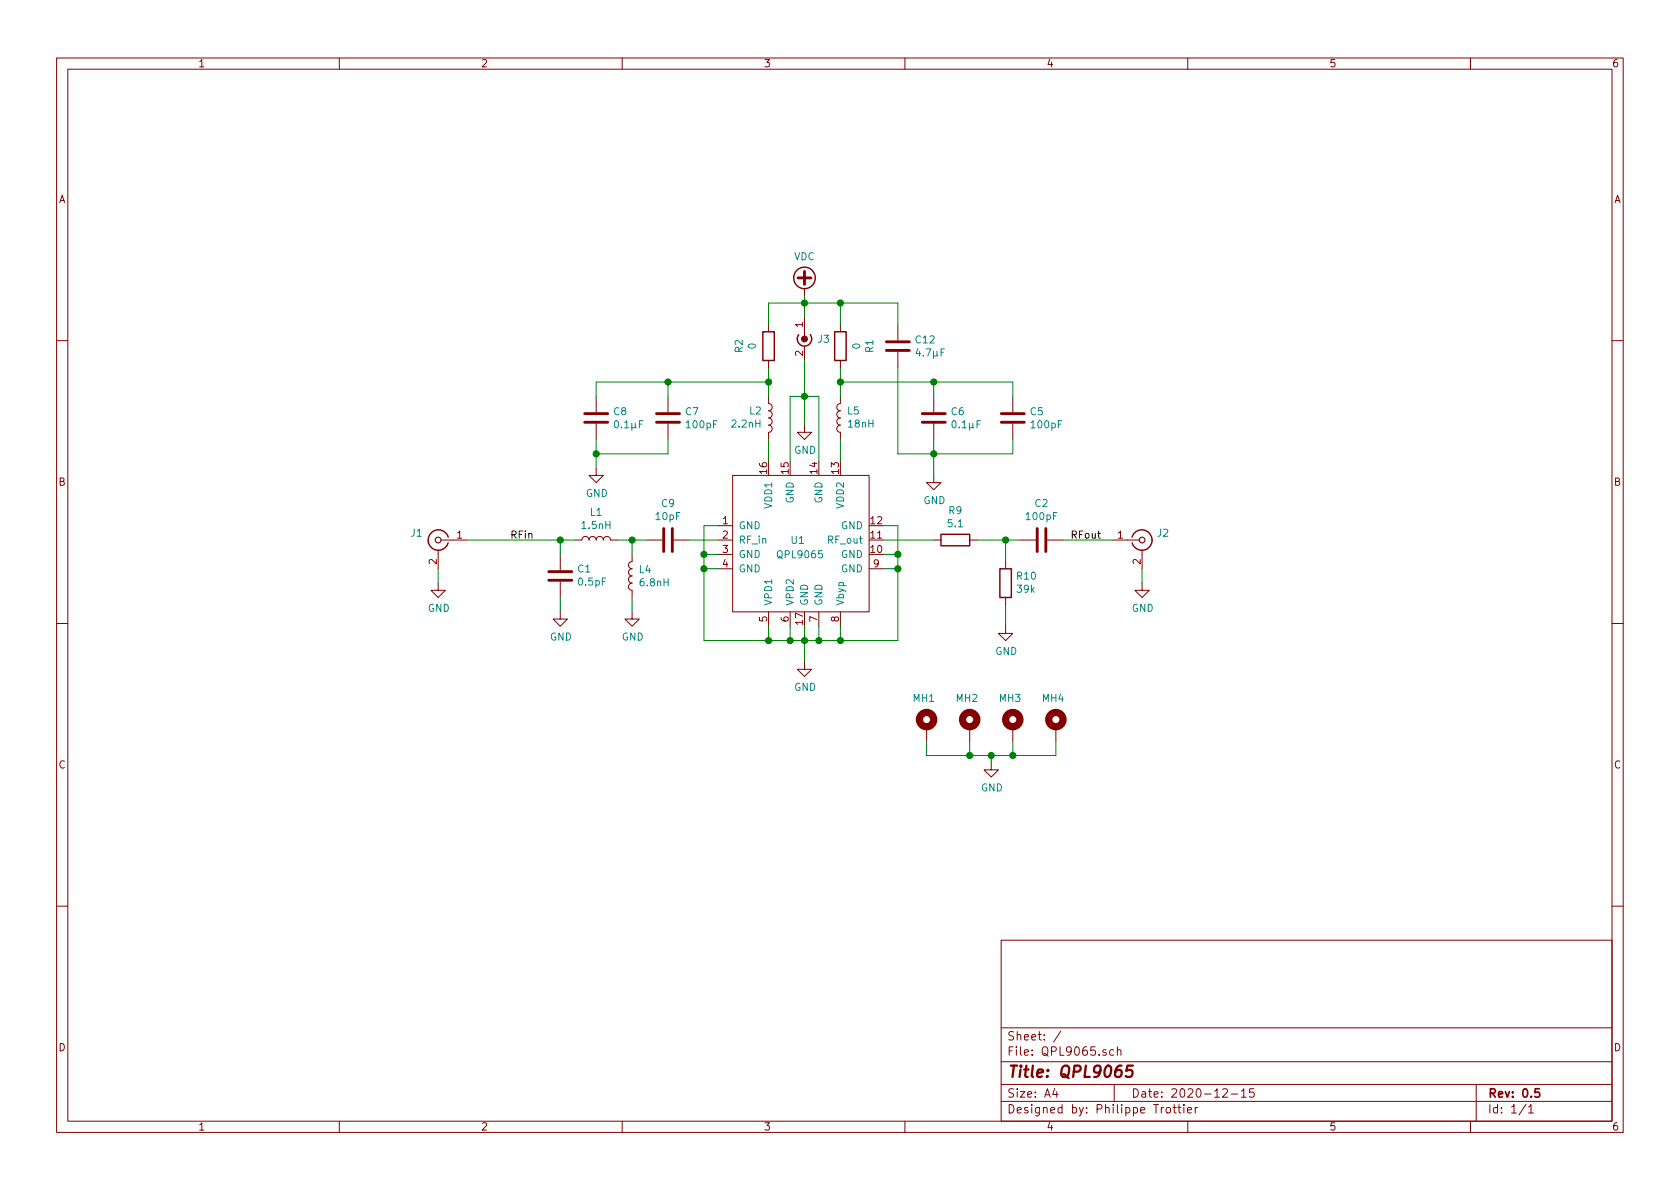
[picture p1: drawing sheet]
EESchema Schematic File Version 4
EELAYER 30 0
EELAYER END
$Descr A4 11693 8268
encoding utf-8
Sheet 1 1
Title "QPL9065"
Date "2020-12-15"
Rev "0.5"
Comp ""
Comment1 ""
Comment2 ""
Comment3 ""
Comment4 ""
$EndDescr
$Comp
L RF_Amplifier:QPL9065 U1
U 1 1
P 5600 3750
F 0 "U1" H 5500 3750 50  0000 L CNN
F 1 "QPL9065" H 5400 3650 50  0000 L CNN
F 2 "Package_DFN_QFN:QFN-16-1EP_3x3mm_P0.5mm_EP2.7x2.7mm_ThermalVias" H 5600 3800 50  0001 C CNN
F 3 "" H 5600 3800 50  0001 C CNN
	1    5600 3750
	1    0    0    -1  
$EndComp
Wire Wire Line
	5350 4350 5350 4450
Wire Wire Line
	5350 4450 5500 4450
Wire Wire Line
	5850 4450 5850 4350
Wire Wire Line
	5700 4350 5700 4450
Connection ~ 5700 4450
Wire Wire Line
	5700 4450 5850 4450
Wire Wire Line
	5600 4350 5600 4450
Connection ~ 5600 4450
Wire Wire Line
	5600 4450 5700 4450
Wire Wire Line
	5500 4350 5500 4450
Connection ~ 5500 4450
Wire Wire Line
	5500 4450 5600 4450
$Comp
L power:GND #PWR0101
U 1 1
P 5600 4600
F 0 "#PWR0101" H 5600 4350 50  0001 C CNN
F 1 "GND" H 5605 4427 50  0000 C CNN
F 2 "" H 5600 4600 50  0001 C CNN
F 3 "" H 5600 4600 50  0001 C CNN
	1    5600 4600
	1    0    0    -1  
$EndComp
Wire Wire Line
	5600 4450 5600 4600
Wire Wire Line
	5000 3950 4900 3950
Wire Wire Line
	4900 3950 4900 4450
Wire Wire Line
	4900 4450 5350 4450
Connection ~ 5350 4450
Wire Wire Line
	5000 3850 4900 3850
Wire Wire Line
	4900 3850 4900 3950
Connection ~ 4900 3950
Wire Wire Line
	6150 3950 6250 3950
Wire Wire Line
	6250 3950 6250 4450
Wire Wire Line
	6250 4450 5850 4450
Connection ~ 5850 4450
Wire Wire Line
	6150 3850 6250 3850
Wire Wire Line
	6250 3850 6250 3950
Connection ~ 6250 3950
Wire Wire Line
	6150 3650 6250 3650
Wire Wire Line
	6250 3650 6250 3850
Connection ~ 6250 3850
Wire Wire Line
	5000 3650 4900 3650
Wire Wire Line
	4900 3650 4900 3850
Connection ~ 4900 3850
$Comp
L power:GND #PWR0102
U 1 1
P 5600 2950
F 0 "#PWR0102" H 5600 2700 50  0001 C CNN
F 1 "GND" H 5605 2777 50  0000 C CNN
F 2 "" H 5600 2950 50  0001 C CNN
F 3 "" H 5600 2950 50  0001 C CNN
	1    5600 2950
	1    0    0    -1  
$EndComp
Wire Wire Line
	5700 2750 5600 2750
Wire Wire Line
	5700 2750 5700 3200
Wire Wire Line
	5600 2750 5600 2950
Wire Wire Line
	5600 2750 5500 2750
Wire Wire Line
	5500 2750 5500 3200
Connection ~ 5600 2750
$Comp
L Device:C C5
U 1 1
P 7050 2900
F 0 "C5" H 7165 2946 50  0000 L CNN
F 1 "100pF" H 7165 2855 50  0000 L CNN
F 2 "Capacitor_SMD:C_0402_1005Metric" H 7088 2750 50  0001 C CNN
F 3 "~" H 7050 2900 50  0001 C CNN
	1    7050 2900
	1    0    0    -1  
$EndComp
$Comp
L Device:C C6
U 1 1
P 6500 2900
F 0 "C6" H 6615 2946 50  0000 L CNN
F 1 "0.1µF" H 6615 2855 50  0000 L CNN
F 2 "Capacitor_SMD:C_0402_1005Metric" H 6538 2750 50  0001 C CNN
F 3 "~" H 6500 2900 50  0001 C CNN
	1    6500 2900
	1    0    0    -1  
$EndComp
$Comp
L Device:C C12
U 1 1
P 6250 2400
F 0 "C12" H 6365 2446 50  0000 L CNN
F 1 "4.7µF" H 6365 2355 50  0000 L CNN
F 2 "Capacitor_SMD:C_0603_1608Metric" H 6288 2250 50  0001 C CNN
F 3 "~" H 6250 2400 50  0001 C CNN
	1    6250 2400
	1    0    0    -1  
$EndComp
$Comp
L Device:L L2
U 1 1
P 5350 2900
F 0 "L2" H 5306 2854 50  0000 R CNN
F 1 "2.2nH" H 5306 2945 50  0000 R CNN
F 2 "Inductor_SMD:L_0402_1005Metric" H 5350 2900 50  0001 C CNN
F 3 "~" H 5350 2900 50  0001 C CNN
	1    5350 2900
	1    0    0    1   
$EndComp
$Comp
L Device:L L5
U 1 1
P 5850 2900
F 0 "L5" H 5806 2854 50  0000 R CNN
F 1 "18nH" H 5806 2945 50  0000 R CNN
F 2 "Inductor_SMD:L_0603_1608Metric" H 5850 2900 50  0001 C CNN
F 3 "~" H 5850 2900 50  0001 C CNN
	1    5850 2900
	-1   0    0    1   
$EndComp
Wire Wire Line
	6500 3150 6500 3050
$Comp
L Device:C C8
U 1 1
P 4150 2900
F 0 "C8" H 4265 2946 50  0000 L CNN
F 1 "0.1µF" H 4265 2855 50  0000 L CNN
F 2 "Capacitor_SMD:C_0402_1005Metric" H 4188 2750 50  0001 C CNN
F 3 "~" H 4150 2900 50  0001 C CNN
	1    4150 2900
	1    0    0    -1  
$EndComp
$Comp
L Device:C C7
U 1 1
P 4650 2900
F 0 "C7" H 4765 2946 50  0000 L CNN
F 1 "100pF" H 4765 2855 50  0000 L CNN
F 2 "Capacitor_SMD:C_0402_1005Metric" H 4688 2750 50  0001 C CNN
F 3 "~" H 4650 2900 50  0001 C CNN
	1    4650 2900
	1    0    0    -1  
$EndComp
Wire Wire Line
	4150 3050 4150 3150
Wire Wire Line
	4650 3150 4650 3050
$Comp
L power:GND #PWR0103
U 1 1
P 4150 3250
F 0 "#PWR0103" H 4150 3000 50  0001 C CNN
F 1 "GND" H 4155 3077 50  0000 C CNN
F 2 "" H 4150 3250 50  0001 C CNN
F 3 "" H 4150 3250 50  0001 C CNN
	1    4150 3250
	1    0    0    -1  
$EndComp
$Comp
L power:GND #PWR0104
U 1 1
P 6500 3300
F 0 "#PWR0104" H 6500 3050 50  0001 C CNN
F 1 "GND" H 6505 3127 50  0000 C CNN
F 2 "" H 6500 3300 50  0001 C CNN
F 3 "" H 6500 3300 50  0001 C CNN
	1    6500 3300
	1    0    0    -1  
$EndComp
Wire Wire Line
	6500 3300 6500 3150
Connection ~ 6500 3150
Wire Wire Line
	6500 2750 6500 2650
Wire Wire Line
	5850 3050 5850 3200
Wire Wire Line
	5350 3200 5350 3050
Wire Wire Line
	4150 2650 4150 2750
Wire Wire Line
	4650 2750 4650 2650
Wire Wire Line
	6500 3150 7050 3150
Wire Wire Line
	7050 3150 7050 3050
Wire Wire Line
	6500 2650 7050 2650
Wire Wire Line
	7050 2650 7050 2750
$Comp
L Connector:Conn_Coaxial J1
U 1 1
P 3050 3750
F 0 "J1" H 3200 3800 50  0000 C CNN
F 1 "Conn_Coaxial" H 3400 3700 50  0001 C CNN
F 2 "Connector_Coaxial:SMA_Amphenol_132289_EdgeMount-RF" H 3050 3750 50  0001 C CNN
F 3 " ~" H 3050 3750 50  0001 C CNN
	1    3050 3750
	-1   0    0    -1  
$EndComp
$Comp
L Connector:Conn_Coaxial J2
U 1 1
P 7950 3750
F 0 "J2" H 8050 3800 50  0000 L CNN
F 1 "Conn_Coaxial" H 8050 3700 50  0001 L CNN
F 2 "Connector_Coaxial:SMA_Amphenol_132289_EdgeMount-RF" H 7950 3750 50  0001 C CNN
F 3 " ~" H 7950 3750 50  0001 C CNN
	1    7950 3750
	1    0    0    -1  
$EndComp
$Comp
L power:GND #PWR0105
U 1 1
P 3050 4050
F 0 "#PWR0105" H 3050 3800 50  0001 C CNN
F 1 "GND" H 3055 3877 50  0000 C CNN
F 2 "" H 3050 4050 50  0001 C CNN
F 3 "" H 3050 4050 50  0001 C CNN
	1    3050 4050
	1    0    0    -1  
$EndComp
$Comp
L power:GND #PWR0106
U 1 1
P 7950 4050
F 0 "#PWR0106" H 7950 3800 50  0001 C CNN
F 1 "GND" H 7955 3877 50  0000 C CNN
F 2 "" H 7950 4050 50  0001 C CNN
F 3 "" H 7950 4050 50  0001 C CNN
	1    7950 4050
	1    0    0    -1  
$EndComp
Wire Wire Line
	7950 3950 7950 4050
Wire Wire Line
	3050 3950 3050 4050
Wire Wire Line
	4150 2650 4650 2650
Wire Wire Line
	4150 3150 4650 3150
$Comp
L Connector:Conn_Coaxial_Power J3
U 1 1
P 5600 2300
F 0 "J3" H 5688 2250 50  0000 L CNN
F 1 "Conn_Coaxial_Power" H 5688 2205 50  0001 L CNN
F 2 "Connector_Coaxial:SMA_Amphenol_132289_EdgeMount-RF" H 5600 2250 50  0001 C CNN
F 3 "~" H 5600 2250 50  0001 C CNN
	1    5600 2300
	1    0    0    -1  
$EndComp
Wire Wire Line
	5600 2500 5600 2750
Wire Wire Line
	5600 2200 5600 2100
Wire Wire Line
	5600 2100 5850 2100
Connection ~ 5600 2100
Text Label 3550 3750 0    50   ~ 0
RFin
Text Label 7450 3750 0    50   ~ 0
RFout
$Comp
L power:VDC #PWR0107
U 1 1
P 5600 2050
F 0 "#PWR0107" H 5600 1950 50  0001 C CNN
F 1 "VDC" H 5600 2325 50  0000 C CNN
F 2 "" H 5600 2050 50  0001 C CNN
F 3 "" H 5600 2050 50  0001 C CNN
	1    5600 2050
	1    0    0    -1  
$EndComp
Wire Wire Line
	5600 2100 5600 2050
$Comp
L Device:R R1
U 1 1
P 5850 2400
F 0 "R1" V 5643 2400 50  0000 C CNN
F 1 "0" V 5734 2400 50  0000 C CNN
F 2 "Resistor_SMD:R_0402_1005Metric" V 5780 2400 50  0001 C CNN
F 3 "~" H 5850 2400 50  0001 C CNN
	1    5850 2400
	-1   0    0    1   
$EndComp
Connection ~ 6500 2650
$Comp
L Device:R R2
U 1 1
P 5350 2400
F 0 "R2" V 5143 2400 50  0000 C CNN
F 1 "0" V 5234 2400 50  0000 C CNN
F 2 "Resistor_SMD:R_0402_1005Metric" V 5280 2400 50  0001 C CNN
F 3 "~" H 5350 2400 50  0001 C CNN
	1    5350 2400
	1    0    0    -1  
$EndComp
Wire Wire Line
	5350 2650 5350 2750
Wire Wire Line
	4650 2650 5350 2650
Connection ~ 4650 2650
Wire Wire Line
	5350 2650 5350 2550
Connection ~ 5350 2650
Wire Wire Line
	5350 2100 5600 2100
Wire Wire Line
	5350 2100 5350 2250
Wire Wire Line
	5850 2250 5850 2100
Wire Wire Line
	5850 2550 5850 2650
Wire Wire Line
	5850 2650 6500 2650
Connection ~ 5850 2650
Wire Wire Line
	5850 2650 5850 2750
Wire Wire Line
	6250 2250 6250 2100
Wire Wire Line
	6250 2100 5850 2100
Connection ~ 5850 2100
Wire Wire Line
	6250 2550 6250 3150
Wire Wire Line
	6250 3150 6500 3150
$Comp
L Device:C C2
U 1 1
P 7250 3750
F 0 "C2" V 7502 3750 50  0000 C CNN
F 1 "100pF" V 7411 3750 50  0000 C CNN
F 2 "Capacitor_SMD:C_0402_1005Metric" H 7288 3600 50  0001 C CNN
F 3 "~" H 7250 3750 50  0001 C CNN
	1    7250 3750
	0    -1   -1   0   
$EndComp
Wire Wire Line
	7400 3750 7750 3750
$Comp
L Device:R R9
U 1 1
P 6650 3750
F 0 "R9" V 6443 3750 50  0000 C CNN
F 1 "5.1" V 6534 3750 50  0000 C CNN
F 2 "Resistor_SMD:R_0402_1005Metric" V 6580 3750 50  0001 C CNN
F 3 "~" H 6650 3750 50  0001 C CNN
	1    6650 3750
	0    1    1    0   
$EndComp
$Comp
L Device:R R10
U 1 1
P 7000 4050
F 0 "R10" H 6930 4004 50  0000 R CNN
F 1 "39k" H 6930 4095 50  0000 R CNN
F 2 "Resistor_SMD:R_0402_1005Metric" V 6930 4050 50  0001 C CNN
F 3 "~" H 7000 4050 50  0001 C CNN
	1    7000 4050
	-1   0    0    1   
$EndComp
Wire Wire Line
	7000 4350 7000 4200
Wire Wire Line
	6150 3750 6500 3750
Wire Wire Line
	6800 3750 7000 3750
Wire Wire Line
	7000 3900 7000 3750
Connection ~ 7000 3750
Wire Wire Line
	7000 3750 7100 3750
$Comp
L power:GND #PWR0108
U 1 1
P 7000 4350
F 0 "#PWR0108" H 7000 4100 50  0001 C CNN
F 1 "GND" H 7005 4177 50  0000 C CNN
F 2 "" H 7000 4350 50  0001 C CNN
F 3 "" H 7000 4350 50  0001 C CNN
	1    7000 4350
	1    0    0    -1  
$EndComp
$Comp
L Device:L L4
U 1 1
P 4400 4000
F 0 "L4" H 4356 4046 50  0000 R CNN
F 1 "6.8nH" H 4356 3955 50  0000 R CNN
F 2 "Inductor_SMD:L_0402_1005Metric" H 4400 4000 50  0001 C CNN
F 3 "~" H 4400 4000 50  0001 C CNN
	1    4400 4000
	-1   0    0    -1  
$EndComp
$Comp
L Device:L L1
U 1 1
P 4150 3750
F 0 "L1" V 4340 3750 50  0000 C CNN
F 1 "1.5nH" V 4249 3750 50  0000 C CNN
F 2 "Inductor_SMD:L_0402_1005Metric" H 4150 3750 50  0001 C CNN
F 3 "~" H 4150 3750 50  0001 C CNN
	1    4150 3750
	0    1    -1   0   
$EndComp
$Comp
L Device:C C1
U 1 1
P 3900 4000
F 0 "C1" H 3785 3954 50  0000 R CNN
F 1 "0.5pF" H 3785 4045 50  0000 R CNN
F 2 "Capacitor_SMD:C_0402_1005Metric" H 3938 3850 50  0001 C CNN
F 3 "~" H 3900 4000 50  0001 C CNN
	1    3900 4000
	-1   0    0    1   
$EndComp
$Comp
L Device:C C9
U 1 1
P 4650 3750
F 0 "C9" V 4902 3750 50  0000 C CNN
F 1 "10pF" V 4811 3750 50  0000 C CNN
F 2 "Capacitor_SMD:C_0402_1005Metric" H 4688 3600 50  0001 C CNN
F 3 "~" H 4650 3750 50  0001 C CNN
	1    4650 3750
	0    -1   -1   0   
$EndComp
Wire Wire Line
	5000 3750 4800 3750
Wire Wire Line
	4500 3750 4400 3750
Wire Wire Line
	4400 3750 4400 3850
Connection ~ 4400 3750
Wire Wire Line
	4400 3750 4300 3750
Wire Wire Line
	4000 3750 3900 3750
Wire Wire Line
	3900 3750 3900 3850
Wire Wire Line
	3250 3750 3900 3750
Connection ~ 3900 3750
$Comp
L power:GND #PWR0109
U 1 1
P 3900 4250
F 0 "#PWR0109" H 3900 4000 50  0001 C CNN
F 1 "GND" H 3905 4077 50  0000 C CNN
F 2 "" H 3900 4250 50  0001 C CNN
F 3 "" H 3900 4250 50  0001 C CNN
	1    3900 4250
	1    0    0    -1  
$EndComp
Wire Wire Line
	3900 4150 3900 4250
$Comp
L power:GND #PWR0110
U 1 1
P 4400 4250
F 0 "#PWR0110" H 4400 4000 50  0001 C CNN
F 1 "GND" H 4405 4077 50  0000 C CNN
F 2 "" H 4400 4250 50  0001 C CNN
F 3 "" H 4400 4250 50  0001 C CNN
	1    4400 4250
	1    0    0    -1  
$EndComp
Wire Wire Line
	4400 4150 4400 4250
Wire Wire Line
	4150 3250 4150 3150
Connection ~ 4150 3150
$Comp
L Mechanical:MountingHole_Pad MH4
U 1 1
P 7350 5050
F 0 "MH4" H 7250 5250 50  0000 L CNN
F 1 "MountingHole_Pad" H 7450 5008 50  0001 L CNN
F 2 "MountingHole:MountingHole_3.2mm_M3" H 7350 5050 50  0001 C CNN
F 3 "~" H 7350 5050 50  0001 C CNN
	1    7350 5050
	1    0    0    -1  
$EndComp
$Comp
L Mechanical:MountingHole_Pad MH3
U 1 1
P 7050 5050
F 0 "MH3" H 6950 5250 50  0000 L CNN
F 1 "MountingHole_Pad" H 7150 5008 50  0001 L CNN
F 2 "MountingHole:MountingHole_3.2mm_M3" H 7050 5050 50  0001 C CNN
F 3 "~" H 7050 5050 50  0001 C CNN
	1    7050 5050
	1    0    0    -1  
$EndComp
$Comp
L Mechanical:MountingHole_Pad MH1
U 1 1
P 6450 5050
F 0 "MH1" H 6350 5250 50  0000 L CNN
F 1 "MountingHole_Pad" H 6550 5008 50  0001 L CNN
F 2 "MountingHole:MountingHole_3.2mm_M3" H 6450 5050 50  0001 C CNN
F 3 "~" H 6450 5050 50  0001 C CNN
	1    6450 5050
	1    0    0    -1  
$EndComp
$Comp
L Mechanical:MountingHole_Pad MH2
U 1 1
P 6750 5050
F 0 "MH2" H 6650 5250 50  0000 L CNN
F 1 "MountingHole_Pad" H 6850 5008 50  0001 L CNN
F 2 "MountingHole:MountingHole_3.2mm_M3" H 6750 5050 50  0001 C CNN
F 3 "~" H 6750 5050 50  0001 C CNN
	1    6750 5050
	1    0    0    -1  
$EndComp
$Comp
L power:GND #PWR0111
U 1 1
P 6900 5300
F 0 "#PWR0111" H 6900 5050 50  0001 C CNN
F 1 "GND" H 6905 5127 50  0000 C CNN
F 2 "" H 6900 5300 50  0001 C CNN
F 3 "" H 6900 5300 50  0001 C CNN
	1    6900 5300
	1    0    0    -1  
$EndComp
Wire Wire Line
	7350 5150 7350 5250
Wire Wire Line
	7350 5250 7050 5250
Wire Wire Line
	6900 5250 6900 5300
Wire Wire Line
	6450 5150 6450 5250
Wire Wire Line
	6450 5250 6750 5250
Connection ~ 6900 5250
Wire Wire Line
	6750 5150 6750 5250
Connection ~ 6750 5250
Wire Wire Line
	6750 5250 6900 5250
Wire Wire Line
	7050 5150 7050 5250
Connection ~ 7050 5250
Wire Wire Line
	7050 5250 6900 5250
$EndSCHEMATC
